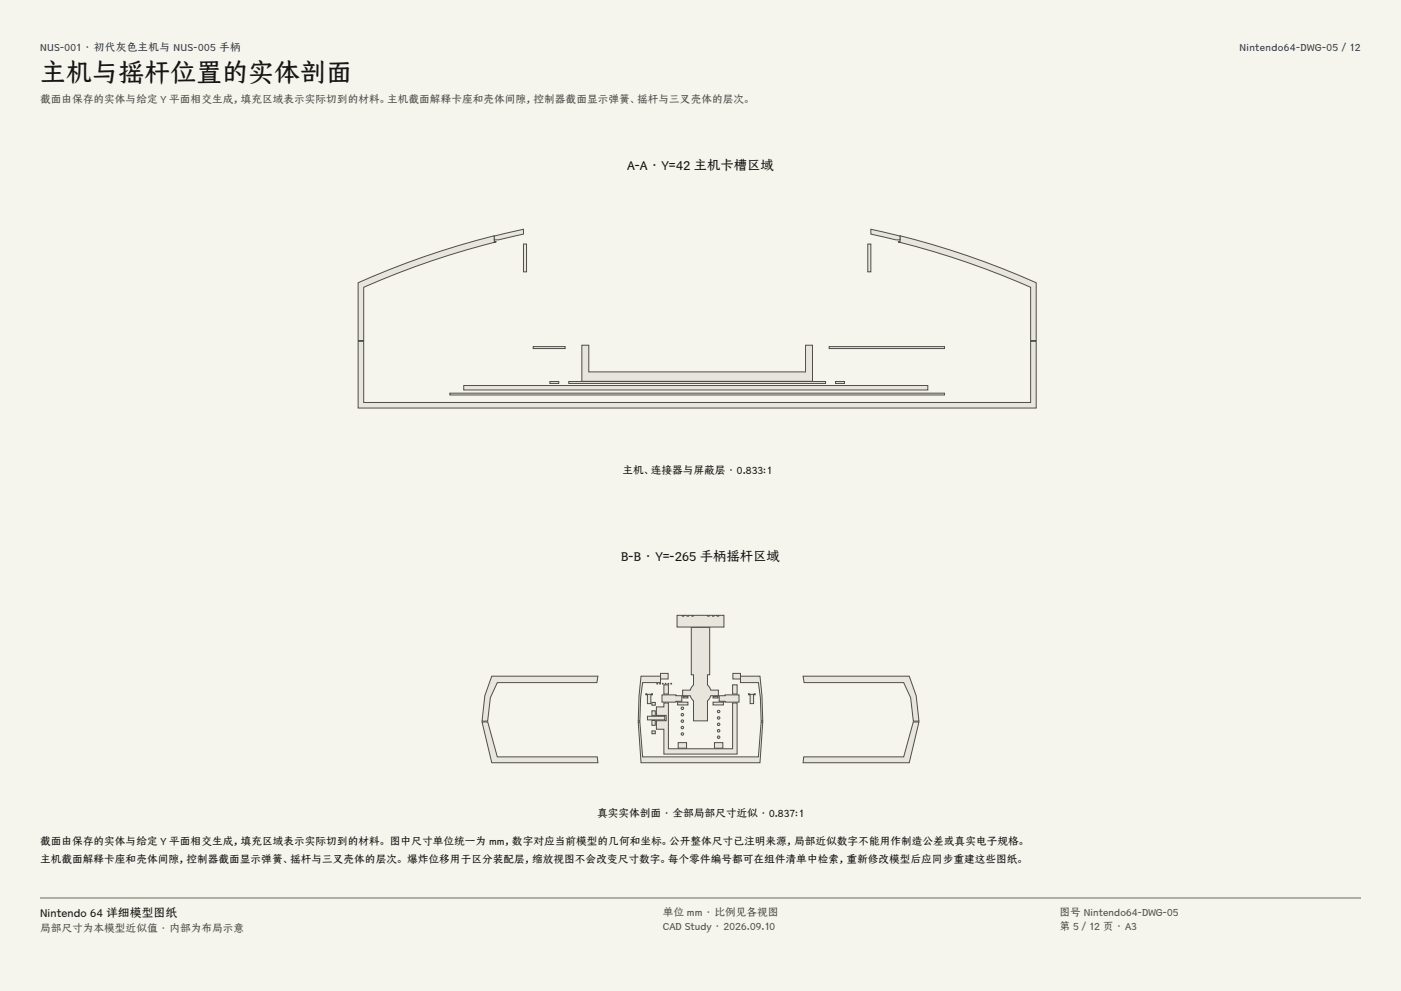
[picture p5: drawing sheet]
<svg xmlns="http://www.w3.org/2000/svg" width="420mm" height="297mm" viewBox="0 0 420 297" stroke-linecap="round" stroke-linejoin="round" font-family="sans-serif">
<g fill="#f5f4ed">
<path d="M0 0h420v297h-420z"/>
<path d="M12 12h396v275h-396z"/>
</g>
<g fill="#e8e6dc" stroke="#504e49" stroke-width=".3">
<path d="M107.4 102.3h1.6v18.3h200v-18.3h1.6v20h-203.2z" fill-rule="evenodd"/>
<path d="M269.8 70.7a249.9 249.9 0 0 1 40.8 14v17.3h-1.6v-15.9a248 248 0 0 0-39.8-13.6h.6z" fill-rule="evenodd"/>
<path d="M107.4 84.7a249.9 249.9 0 0 1 40.8-14v1.8h.6a248 248 0 0 0-39.8 13.6v15.9h-1.6z" fill-rule="evenodd"/>
<path d="M261.1 68.7l8.7 2v1.2h-1.2l-7.5-1.7z" fill-rule="evenodd"/>
<path d="M148.2 70.7l8.7-2v1.5l-7.5 1.7h-1.2z" fill-rule="evenodd"/>
<path d="M139 115.5h139.1v1.4h-139.1z" fill-rule="evenodd"/>
<path d="M174.4 103.5h2.1v8h65v-8h2.1v10.8h-69.2z" fill-rule="evenodd"/>
<path d="M170.5 114.3h77v.6h-77z" fill-rule="evenodd"/>
<path d="M250.5 114.3h2.7v.6h-2.7z" fill-rule="evenodd"/>
<path d="M164.8 114.3h2.7v.6h-2.7z" fill-rule="evenodd"/>
<path d="M260.2 73.1h.9v8.4h-.9z" fill-rule="evenodd"/>
<path d="M156.9 73.1h.9v8.4h-.9z" fill-rule="evenodd"/>
<path d="M134.9 117.8h148.2v.6h-148.2z" fill-rule="evenodd"/>
<path d="M248.6 103.9h34.5v.6h-34.5z" fill-rule="evenodd"/>
<path d="M159.8 103.9h9.6v.6h-9.6z" fill-rule="evenodd"/>
<path d="M191.3 216.4h.5l.8 10.4h34.8l.8-10.4h.5l-.9 12.2h-35.6z" fill-rule="evenodd"/>
<path d="M144.5 216.4h1.7l2.9 10.4h30l.1 1.8h-31.8z" fill-rule="evenodd"/>
<path d="M240.9 226.8h30l2.9-10.4h1.7l-2.9 12.2h-31.8z" fill-rule="evenodd"/>
<path d="M240.8 202.7h31.8l2.1 5.8 .8 7.6h-1.7l-.8-7-2.1-4.5h-29.8z" fill-rule="evenodd"/>
<path d="M147.4 202.7h31.8l-.3 1.9h-29.8l-2.1 4.5-.8 7h-1.7l.8-7.6z" fill-rule="evenodd"/>
<path d="M222 202.7h5.8l.6 5.8 .3 7.6h-.5l-.2-7-.6-4.5h-5.4z" fill-rule="evenodd"/>
<path d="M192.2 202.7h5.8v1.9h-5.4l-.6 4.5-.2 7h-.5l.3-7.6z" fill-rule="evenodd"/>
<path d="M198 201.8h2.3v1.7h-2.3z" fill-rule="evenodd"/>
<path d="M219.7 201.8h2.3v1.7h-2.3z" fill-rule="evenodd"/>
<path d="M207.2 188h5.6v14.2h-.7v3.1l1 1.5h2.3v1.7h-2.3l-1 1.6v5.9h-4.2v-5.9l-1-1.6h-2.3v-1.7h2.3l1-1.5v-3.1h-.7z" fill-rule="evenodd"/>
<path d="M203 184.4h1.6v.3h.4v-.3h1v.3h.4v-.3h1v.3h.4v-.3h4.4v.3h.4v-.3h1v.3h.4v-.3h1v.3h.4v-.3h1.6v3.5h-14z" fill-rule="evenodd"/>
<path d="M196.8 211.9h2.2v-1.2h1.4v13.7h19.2v-13.7h1.4v15.3h-22v-7.5h-2.2v-2.5h2.9v-1.6h-2.9z" fill-rule="evenodd"/>
<path d="M199 205.2h1.4v2.8h-1.4z" fill-rule="evenodd"/>
<path d="M219.6 205.2h1.4v2.8h-1.4z" fill-rule="evenodd"/>
<path d="M203.3 222.6h2.5v1.6h-2.5z" fill-rule="evenodd"/>
<path d="M214.2 222.6h2.5v1.6h-2.5z" fill-rule="evenodd"/>
<path d="M203.1 210.4h3.1v.9h-3.1z" fill-rule="evenodd"/>
<path d="M213.8 210.4h3.1v.9h-3.1z" fill-rule="evenodd"/>
<path d="M198.5 208.3h4.1v.2h1.8v1.7h-1.8v.2h-4.1z" fill-rule="evenodd"/>
<path d="M215.6 208.5h1.8v-.2h4.1v2.1h-4.1v-.2h-1.8z" fill-rule="evenodd"/>
<path d="M204.7 208.8h1.5v.4h-1.5z" fill-rule="evenodd"/>
<path d="M213.8 208.8h1.5v.4h-1.5z" fill-rule="evenodd"/>
<path d="M195.4 213h1v1.5h-1z" fill-rule="evenodd"/>
<path d="M195.4 215.9h1v1.5h-1z" fill-rule="evenodd"/>
<path d="M195.4 210.5h1v.9h-1z" fill-rule="evenodd"/>
<path d="M195.4 219.1h1v.8h-1z" fill-rule="evenodd"/>
<path d="M194.1 214.7h5.2v1h-5.2z" fill-rule="evenodd"/>
<path d="M224.4 207.9l.2 .2 1.8-.2v.3h-.5v2.7h-1v-2.7h-.5z" fill-rule="evenodd"/>
<path d="M193.6 207.9l.3 .2 1.7-.2v.3h-.5v2.7h-1v-2.7h-.5z" fill-rule="evenodd"/>
<path d="M201.1 204.8l.2 .2h-.2z" fill-rule="evenodd"/>
<path d="M200.3 204.8l.2 .2h-.2z" fill-rule="evenodd"/>
<path d="M199.5 204.8l.1 .2h-.2z" fill-rule="evenodd"/>
<path d="M198.6 204.8l.2 .2h-.2z" fill-rule="evenodd"/>
<path d="M197.8 204.8l.2 .2h-.2z" fill-rule="evenodd"/>
<path d="M196.9 204.8l.2 .2h-.2z" fill-rule="evenodd"/>
<circle cx="215.4" cy="219" r=".38"/>
<circle cx="204.6" cy="212.3" r=".38"/>
<circle cx="215.4" cy="215.2" r=".38"/>
<circle cx="215.4" cy="213.2" r=".38"/>
<circle cx="204.6" cy="218" r=".38"/>
<circle cx="215.4" cy="220.9" r=".38"/>
<circle cx="204.6" cy="216.1" r=".38"/>
<circle cx="204.6" cy="220" r=".38"/>
<circle cx="215.4" cy="217.1" r=".38"/>
<circle cx="204.6" cy="214.2" r=".38"/>
</g>
<path d="M12 269.3h396zM12 269h396v.3h-396z" fill-rule="evenodd" fill="#504e49"/>
<text font-size="7.8" fill="#141413" x="12" y="24.7">主机与摇杆位置的实体剖面</text>
<g font-size="4" fill="#141413">
<text x="188" y="51">A-A · Y=42 主机卡槽区域</text>
<text x="186.2" y="168">B-B · Y=-265 手柄摇杆区域</text>
</g>
<text font-size="3.5" fill="#141413" x="12" y="274.9">Nintendo 64 详细模型图纸</text>
<g font-size="3.2" fill="#1b365d">
<text x="12" y="15.3">NUS-001 · 初代灰色主机与 NUS-005 手柄</text>
<text x="371.6" y="15.3">Nintendo64-DWG-05 / 12</text>
</g>
<g font-size="3.2" fill="#504e49">
<text x="12" y="30.9">截面由保存的实体与给定 Y 平面相交生成，填充区域表示实际切到的材料。主机截面解释卡座和壳体间隙，控制器截面显示弹簧、摇杆与三叉壳体的层次。</text>
<text x="198.7" y="274.5">单位 mm · 比例见各视图</text>
<text x="317.6" y="274.5">图号 Nintendo64-DWG-05</text>
<text x="12" y="279.3">局部尺寸为本模型近似值 · 内部为布局示意</text>
<text x="198.7" y="278.8">CAD Study · 2026.09.10</text>
<text x="317.6" y="278.8">第 5 / 12 页 · A3</text>
</g>
<g font-size="3.2" fill="#141413">
<text x="186.6" y="142">主机、连接器与屏蔽层 · 0.833:1</text>
<text x="179" y="245">真实实体剖面 · 全部局部尺寸近似 · 0.837:1</text>
<text x="12" y="253.3">截面由保存的实体与给定 Y 平面相交生成，填充区域表示实际切到的材料。 图中尺寸单位统一为 mm，数字对应当前模型的几何和坐标。公开整体尺寸已注明来源，局部近似数字不能用作制造公差或真实电子规格。</text>
<text x="12" y="258.6">主机截面解释卡座和壳体间隙，控制器截面显示弹簧、摇杆与三叉壳体的层次。 爆炸位移用于区分装配层，缩放视图不会改变尺寸数字。每个零件编号都可在组件清单中检索，重新修改模型后应同步重建这些图纸。</text>
</g>
</svg>
